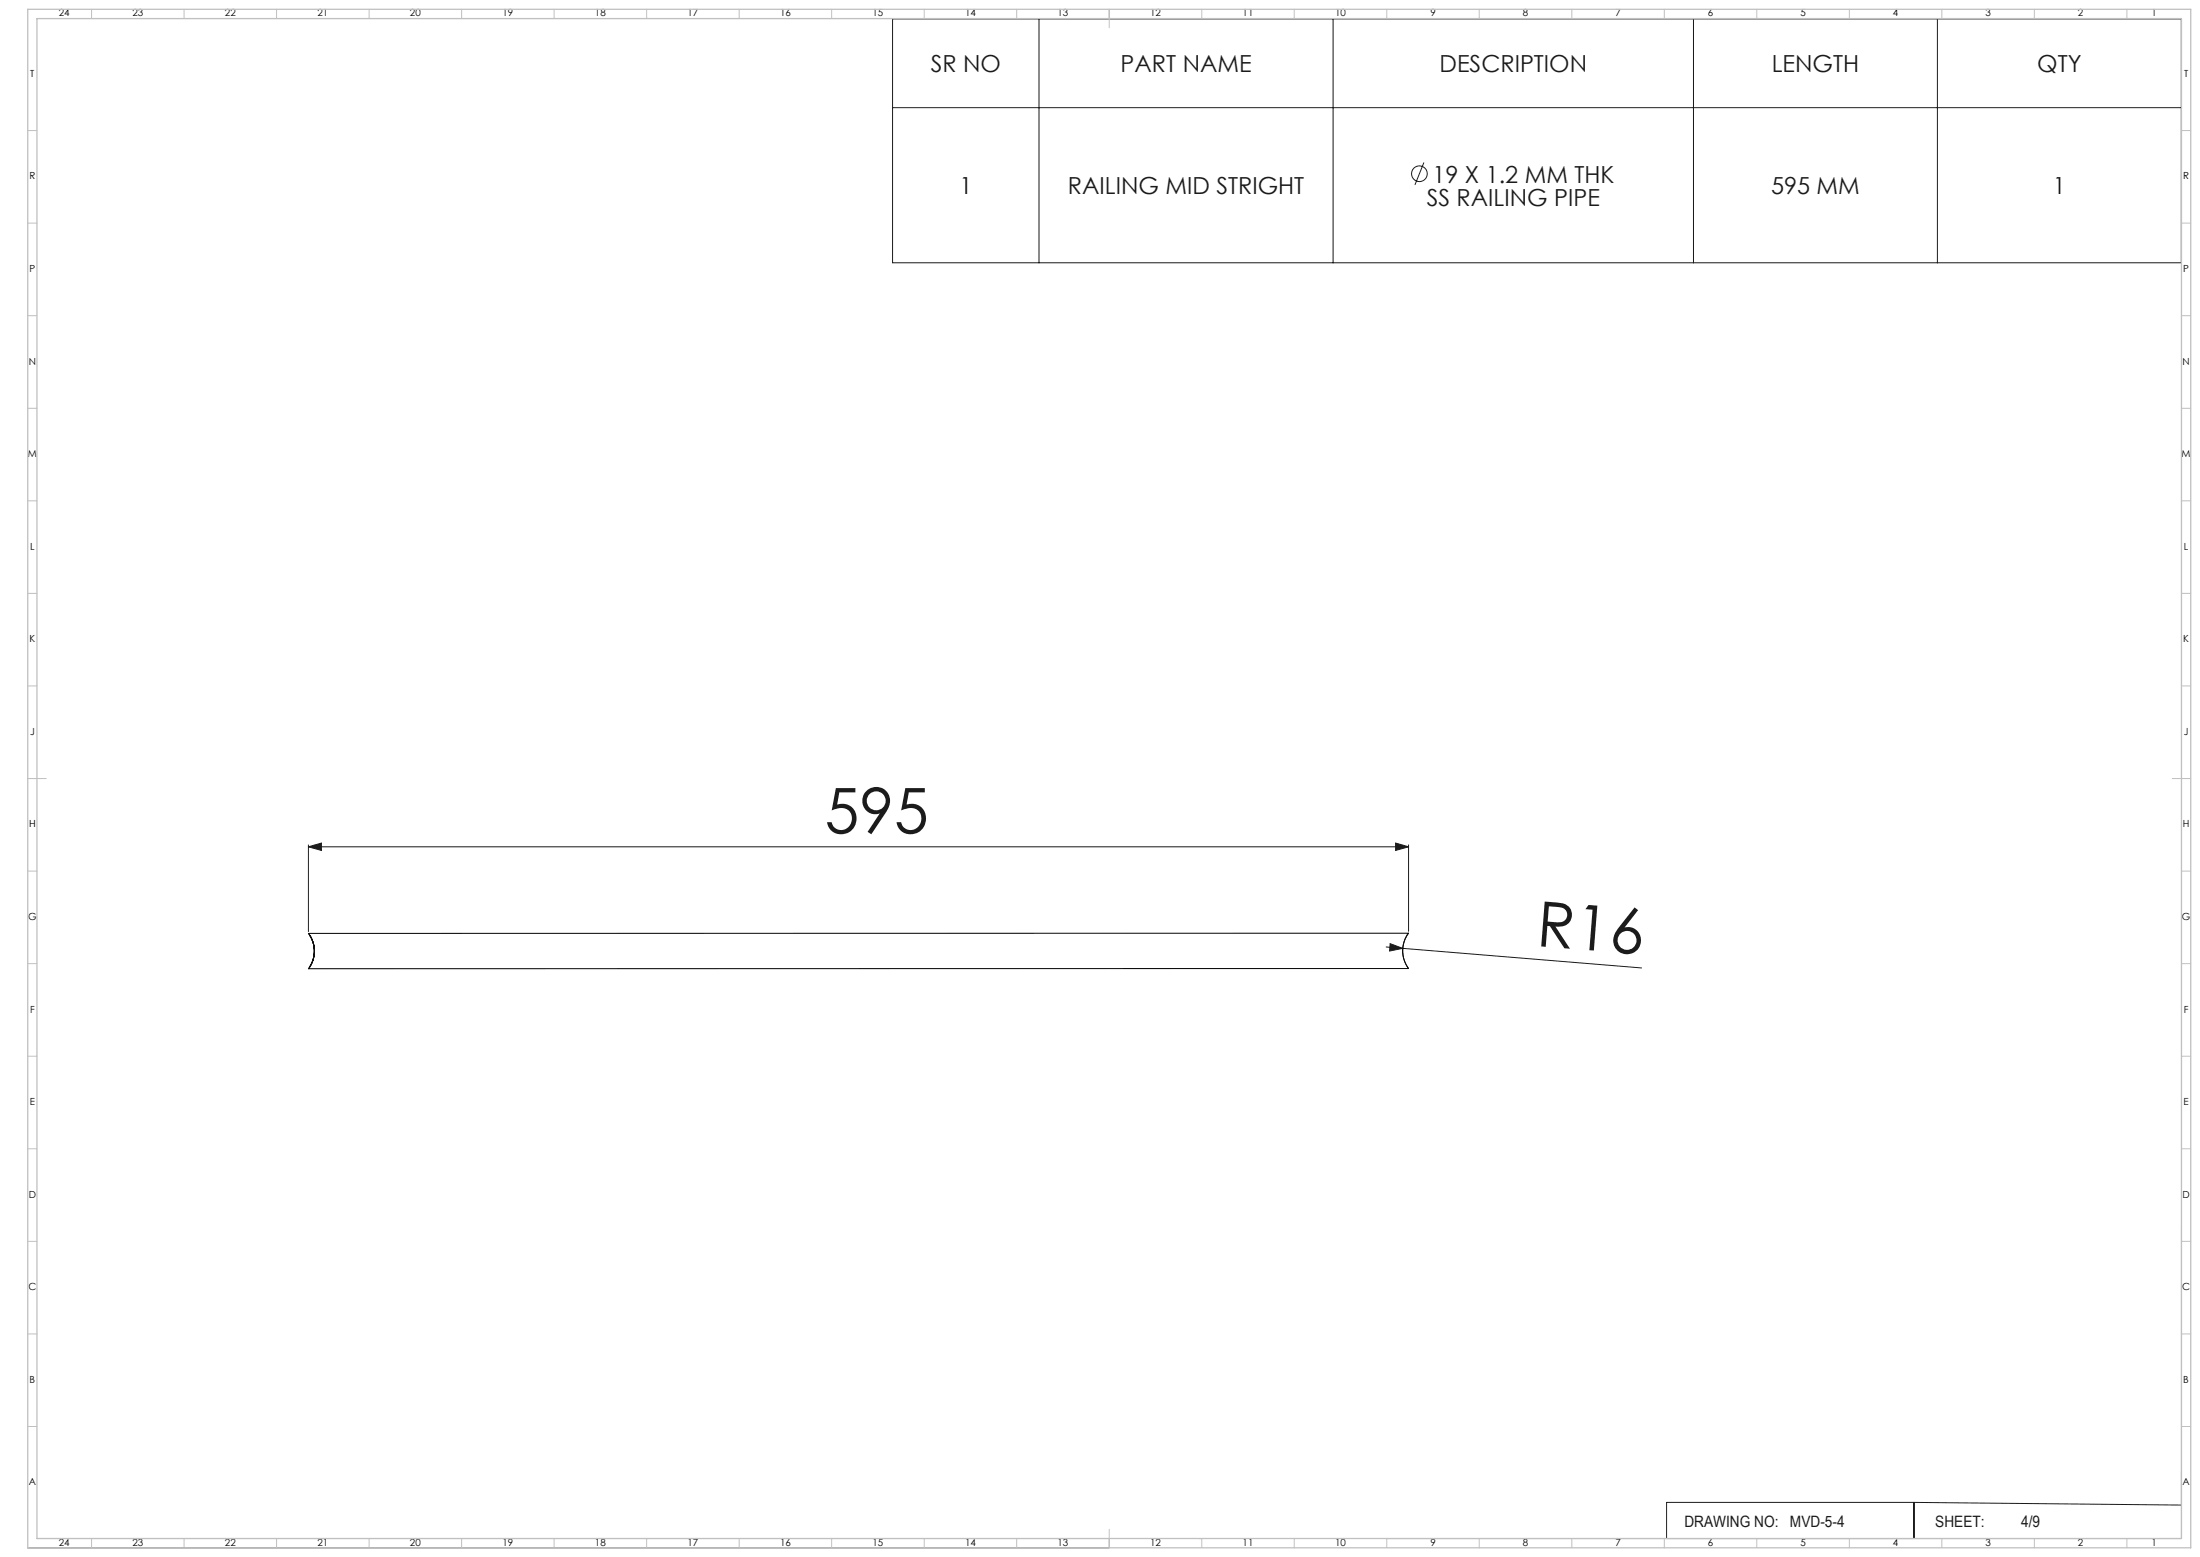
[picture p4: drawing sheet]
<svg xmlns="http://www.w3.org/2000/svg" width="1189mm" height="841mm" viewBox="0 0 1189 841" stroke-linecap="round" stroke-linejoin="round" font-family="sans-serif">
<g fill="none" stroke="#191924" stroke-width=".54">
<path d="M482 10h697v132h-697zM562 10v132M720 10v132M915 10v132M1047 10v132M482 58h697M770 88l-5 12M167 457l7-2v4zM167 456v47M167 457h594M754 455l7 2-7 2zM761 456v47"/>
<path d="M167 504a16 16 0 0 1 0 19M749 512h9M751 510l7 2-7 2zM758 512l129 11M761 504a16 16 0 0 0 0 19M1179 662v169h-430M1034 812h-133v19M1034 812v19M1034 812l145 1M15 836h584M20 831h579M648 831h1"/>
<circle cx="767" cy="94" r="4"/>
</g>
<g fill="none" stroke="#c0c0c0" stroke-width=".54">
<path d="M49 5v5M99 5v5M149 5v5M199 5v5M249 5v5M299 5v5M349 5v5M399 5v5M449 5v5M499 5v5M549 5v5M599 5v10"/>
<path d="M649 5v5M699 5v5M749 5v5M799 5v5M849 5v5M899 5v5M949 5v5M999 5v5M1049 5v5M1099 5v5M1149 5v5M15 71h5"/>
<path d="M1179 71h5M15 121h5M1179 121h5M15 171h5M1179 171h5M15 221h5M1179 221h5M15 271h5M1179 271h5M15 321h5M1179 321h5M15 371h5"/>
<path d="M1179 371h5M15 421h10M1174 421h10M15 471h5M1179 471h5M15 521h5M1179 521h5M15 571h5M1179 571h5M15 621h5M1179 621h5M15 671h5"/>
<path d="M1179 671h5M15 721h5M1179 721h5M15 771h5M1179 771h5M49 831v5M99 831v5M149 831v5M199 831v5M249 831v5M299 831v5M349 831v5"/>
<path d="M399 831v5M449 831v5M499 831v5M549 831v5M599 826v10M649 831v5M699 831v5M749 831v5M799 831v5M849 831v5M899 831v5M949 831v5"/>
<path d="M999 831v5M1049 831v5M1099 831v5M1149 831v5"/>
</g>
<path d="M15 5h1169v831h-1169zM20 10h1159v821h-1159z" fill="none" stroke="#c0c0c0" stroke-width=".7"/>
<g fill="#191924">
<path d="M751 510l7 2-7 2z"/>
<path d="M754 455l7 2-7 2zM167 457l7-2v4z"/>
</g>
<path d="M167 504h594a16 16 0 0 0 0 19h-594a16 16 0 0 0 0-19M167 505a16 16 0 0 1 0 17 16 16 0 0 0 0-17z" fill="none" stroke="#000" stroke-width=".54"/>
<g font-size="33.9" fill="#191924">
<text x="446" y="450">595</text>
<text x="830" y="511" transform="rotate(4 830 511)">R16</text>
</g>
<g font-size="12.7" fill="#191924">
<text x="503" y="39">SR NO</text>
<text x="606" y="39">PART NAME</text>
<text x="778" y="39">DESCRIPTION</text>
<text x="958" y="39">LENGTH</text>
<text x="1101" y="39">QTY</text>
<text x="774" y="99">19 X 1.2 MM THK</text>
<text x="518" y="105">1</text>
<text x="577" y="105">RAILING MID STRIGHT</text>
<text x="957" y="105">595 MM</text>
<text x="1109" y="105">1</text>
<text x="771" y="111">SS RAILING PIPE</text>
</g>
<g font-size="8.5" fill="#191924">
<text x="910" y="825">DRAWING NO:</text>
<text x="967" y="825">MVD-5-4</text>
<text x="1046" y="825">SHEET:</text>
<text x="1092" y="825">4/9</text>
</g>
<g font-size="5.3">
<text x="32" y="9">24</text>
<text x="72" y="9">23</text>
<text x="122" y="9">22</text>
<text x="172" y="9">21</text>
<text x="222" y="9">20</text>
<text x="272" y="9">19</text>
<text x="322" y="9">18</text>
<text x="372" y="9">17</text>
<text x="422" y="9">16</text>
<text x="472" y="9">15</text>
<text x="522" y="9">14</text>
<text x="572" y="9">13</text>
<text x="622" y="9">12</text>
<text x="672" y="9">11</text>
<text x="722" y="9">10</text>
<text x="773" y="9">9</text>
<text x="823" y="9">8</text>
<text x="873" y="9">7</text>
<text x="923" y="9">6</text>
<text x="973" y="9">5</text>
<text x="1023" y="9">4</text>
<text x="1073" y="9">3</text>
<text x="1123" y="9">2</text>
<text x="1163" y="9">1</text>
<text x="16" y="42">T</text>
<text x="1180" y="42">T</text>
<text x="16" y="97">R</text>
<text x="1180" y="97">R</text>
<text x="16" y="147">P</text>
<text x="1180" y="147">P</text>
<text x="16" y="197">N</text>
<text x="1180" y="197">N</text>
<text x="15" y="247">M</text>
<text x="1179" y="247">M</text>
<text x="16" y="297">L</text>
<text x="1180" y="297">L</text>
<text x="16" y="347">K</text>
<text x="1180" y="347">K</text>
<text x="16" y="397">J</text>
<text x="1180" y="397">J</text>
<text x="16" y="447">H</text>
<text x="1180" y="447">H</text>
<text x="15" y="497">G</text>
<text x="1179" y="497">G</text>
<text x="16" y="547">F</text>
<text x="1180" y="547">F</text>
<text x="16" y="597">E</text>
<text x="1180" y="597">E</text>
<text x="16" y="647">D</text>
<text x="1180" y="647">D</text>
<text x="15" y="697">C</text>
<text x="1179" y="697">C</text>
<text x="16" y="747">B</text>
<text x="1180" y="747">B</text>
<text x="16" y="802">A</text>
<text x="1180" y="802">A</text>
<text x="32" y="835">24</text>
<text x="72" y="835">23</text>
<text x="122" y="835">22</text>
<text x="172" y="835">21</text>
<text x="222" y="835">20</text>
<text x="272" y="835">19</text>
<text x="322" y="835">18</text>
<text x="372" y="835">17</text>
<text x="422" y="835">16</text>
<text x="472" y="835">15</text>
<text x="522" y="835">14</text>
<text x="572" y="835">13</text>
<text x="622" y="835">12</text>
<text x="672" y="835">11</text>
<text x="722" y="835">10</text>
<text x="773" y="835">9</text>
<text x="823" y="835">8</text>
<text x="873" y="835">7</text>
<text x="923" y="835">6</text>
<text x="973" y="835">5</text>
<text x="1023" y="835">4</text>
<text x="1073" y="835">3</text>
<text x="1123" y="835">2</text>
<text x="1163" y="835">1</text>
</g>
</svg>
